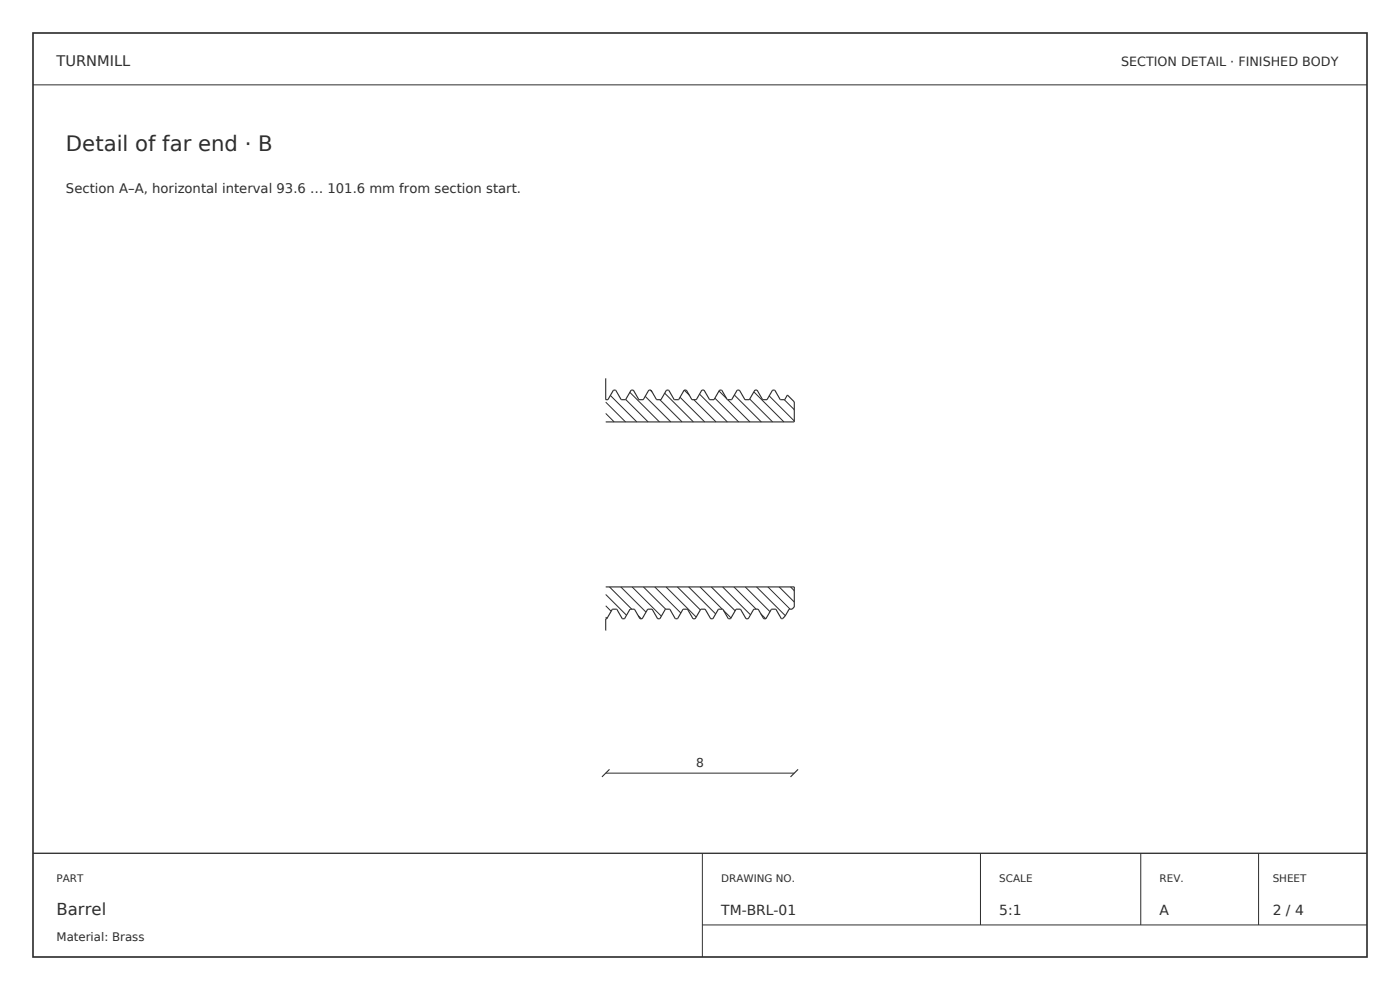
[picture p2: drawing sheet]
<svg xmlns="http://www.w3.org/2000/svg" width="297mm" height="210mm" viewBox="0 0 297 210" stroke-linecap="round" stroke-linejoin="round" font-family="sans-serif">
<path d="M7 7h283v196h-283z" fill="none" stroke="#223133" stroke-width=".35"/>
<g fill="none" stroke="#223133" stroke-width=".21">
<path d="M7 18h283M128.5 85.3l4.2 4.2M128.5 87.7l1.8 1.8M129.5 83.9l5.6 5.6M132.7 84.7l4.8 4.8M133.6 83.2l6.3 6.3M136.9 84.1l5.4 5.4M138 82.8l.3 .3M140 84.8l4.7 4.7M141 83.4l6.1 6.1M144.3 84.3l5.2 5.2M145.1 82.8l1.1 1"/>
<path d="M147.2 84.8l4.7 4.7M148.4 83.6l5.9 5.9M151.7 84.5l5 5M152.5 82.9l1.6 1.6M154.4 84.8l4.7 4.7M155.8 83.8l5.7 5.7M159 84.6l4.9 4.9M159.9 83.1l6.4 6.4M163.2 84l5.3 5.3M166.4 84.8l2.1 2.1M128.5 126.1l4.4 4.4M128.5 128.5l1.2 1.2"/>
<path d="M128.5 130.9l.3 .3M129.3 124.5l4.7 4.7M131.7 124.5l5.3 5.3M134.1 124.5l6.2 6.2M135.4 130.6l.7 .7M136.5 124.5l4.7 4.7M138.9 124.5l5.5 5.5M141.3 124.5l6.4 6.4M143.7 124.5l4.9 4.9M146.1 124.5l5.7 5.7M148.5 124.5l4.7 4.7M150.9 124.5l5.1 5.1"/>
<path d="M153.3 124.5l5.9 5.9M153.5 129.5l1.6 1.6M155.7 124.5l4.7 4.7M158.1 124.5l5.3 5.3M160.5 124.5l6.1 6.1M161.4 130.2l1.1 1.1M162.9 124.5l4.7 4.7M165.3 124.5l3.2 3.2M167.7 124.5l.8 .8M128.5 164h40M149 181v22M149 196.2h141"/>
<path d="M208 181v15.2M242 181v15.2M267 181v15.2"/>
</g>
<path d="M7 181h283" fill="none" stroke="#223133" stroke-width=".28"/>
<path d="M128.5 80.3v4.5h.5l1.1-2h.5l1.2 2h.9l1.2-2h.5l1.1 2h1l1.1-2h.5l1.2 2h.9l1.2-2h.5l1.1 2h1l1.1-2h.5l1.2 2h.9l1.2-2h.5l1.1 2h1l1.1-2h.5l1.2 2h.9l1.2-2h.5l1.1 2h1l1.1-2h.5l1.2 2h.9l1.2-2 .5-.1 1.1 2.1h1l.5-1 1.5 1.5v4.2h-40M128.5 124.5h40v4.3l-.5 .4h-.6l-.8 1.5-.6 .6h-.2l-1.2-2.1h-.9l-1.2 2.1h-.5l-1.2-2.1h-.9l-1.2 2.1h-.4l-1.2-2.1h-.9l-1.2 2.1h-.5l-1.2-2.1h-.9l-1.2 2.1h-.4l-1.2-2.1h-.9l-1.2 2.1h-.5l-1.2-2.1h-.9l-1.2 2.1h-.4l-1.2-2.1h-.9l-1.2 2.1h-.5l-1.2-2.1h-.9l-1.2 2.1h-.4l-1.2-2.1h-.9l-1.2 2.1h-.5l-1.2-2.1h-.9l-1.2 2.1h-.2v2.5" fill="none" stroke="#223133" stroke-width=".24"/>
<path d="M129.3 163.2l-1.6 1.6M169.3 163.2l-1.6 1.6" fill="none" stroke="#223133" stroke-width=".23"/>
<text font-size="4.5" fill="#223133" x="14" y="32">Detail of far end · B</text>
<text font-size="3.5" fill="#223133" x="12" y="194">Barrel</text>
<text font-size="3.1" fill="#223133" x="12" y="14">TURNMILL</text>
<g font-size="2.9" fill="#223133">
<text x="153" y="194">TM-BRL-01</text>
<text x="212" y="194">5:1</text>
<text x="246" y="194">A</text>
<text x="270" y="194">2 / 4</text>
</g>
<text font-size="2.8" fill="#223133" x="14" y="41">Section A–A, horizontal interval 93.6 … 101.6 mm from section start.</text>
<text font-size="2.7" fill="#223133" x="237.8" y="14">SECTION DETAIL · FINISHED BODY</text>
<text font-size="2.6" fill="#223133" x="147.7" y="162.7">8</text>
<text font-size="2.5" fill="#223133" x="12" y="199.6">Material: Brass</text>
<g font-size="2.2" fill="#223133">
<text x="12" y="187">PART</text>
<text x="153" y="187">DRAWING NO.</text>
<text x="212" y="187">SCALE</text>
<text x="246" y="187">REV.</text>
<text x="270" y="187">SHEET</text>
</g>
</svg>
